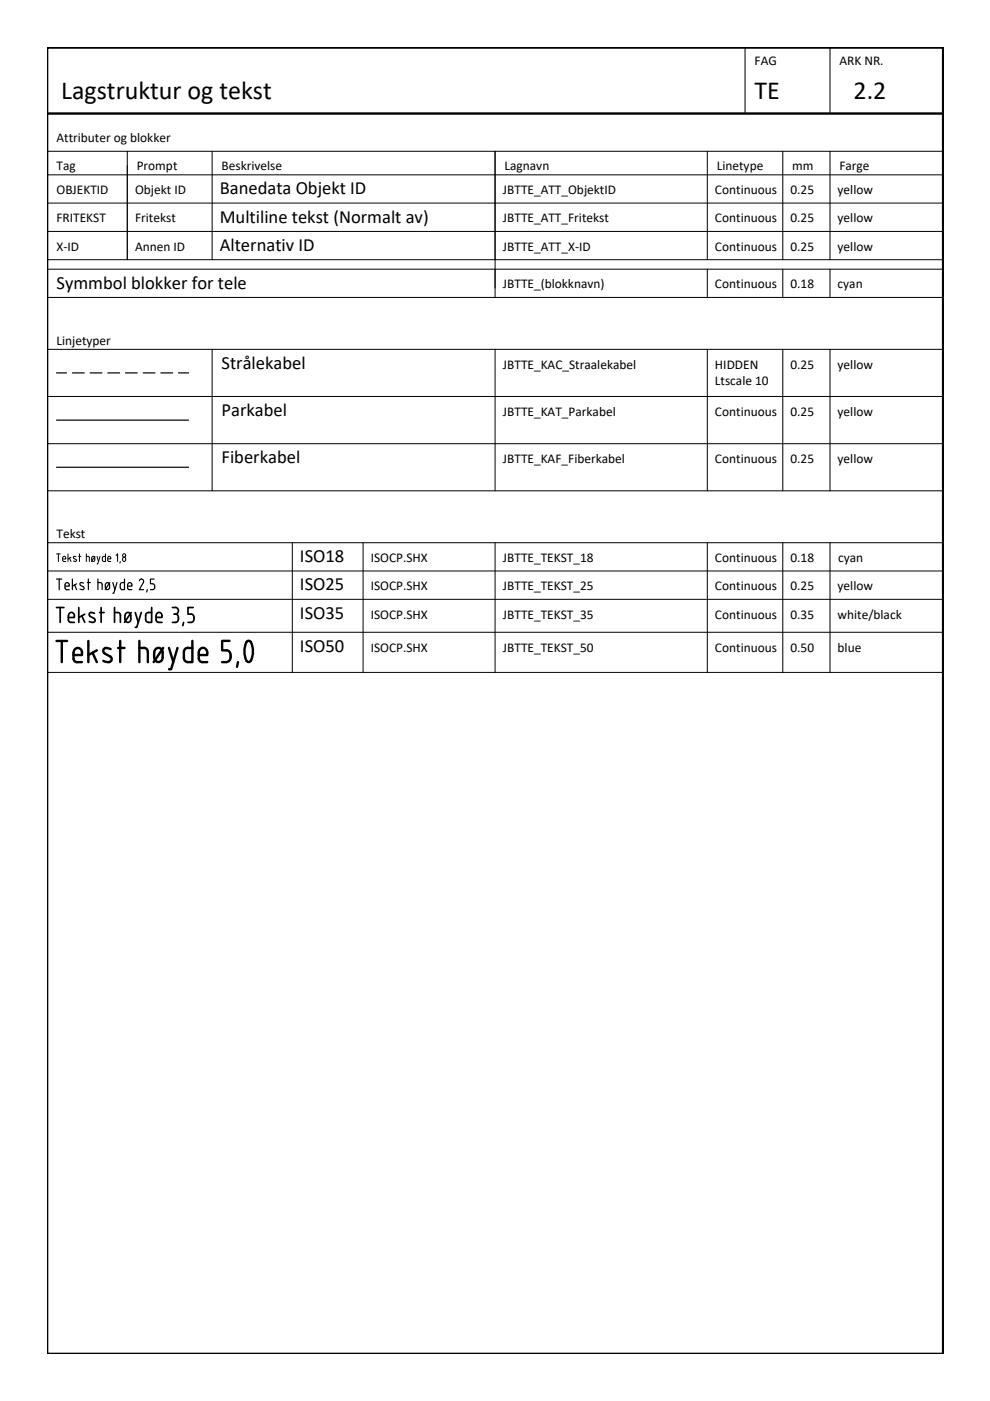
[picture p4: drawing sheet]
<svg xmlns="http://www.w3.org/2000/svg" width="210mm" height="297mm" viewBox="0 0 210 297" stroke-linecap="round" stroke-linejoin="round" font-family="sans-serif">
<g fill="none" stroke="#000" stroke-width=".21">
<path d="M158 10.1v14M176 10.1v14M10 37.1h189.9M10 32.1h189.9M27 32.1v23M45 32.1v23M105 32.1v31M150 32.1v23M166 32.1v23M176 32.1v23M10 43.1h189.9M10 49.1h189.9"/>
<path d="M10 57.1h189.9M10 55.1h189.9M150 57.1v6M166 57.1v6M176 57.1v6M10 63.1h189.9M10 74.1h189.9M45 74.1v30M105 74.1v30M150 74.1v30M166 74.1v30M176 74.1v30"/>
<path d="M10 84.1h189.9M10 94.1h189.9M10 115.1h189.9M10 104.1h189.9M12 117.4h.8M12.4 117.4v1.6M13.3 118.3v.5M13.3 118.8l.2 .2h.4M13.3 118.3a.33 .33 0 0 1 .3-.4 .33 .33 0 0 1 .3 .4v.2h-.6M14.4 117.4v1.6M14.7 118.3l.3 .7M15 118.2l-.6 .3"/>
<path d="M15.6 118.9l.4 .1M15.7 117.9l.4 .1M15.7 118l-.1 .3 .5 .3M16.1 118.6l.1 .3-.2 .1M16.7 118h.5M16.8 117.4v1.6M18.3 118h.5l.2 .3M18.3 117.4v1.6M18.9 118.3v.7M19.6 118a.33 .33 0 0 1 .4 0 .33 .33 0 0 1 .1 .3v.4a.34 .34 0 0 1-.3 .3 .34 .34 0 0 1-.4-.3zM20.1 118l-.7 1M20.6 118l.3 1"/>
<path d="M21.2 118l-.5 1.6h-.1M21.7 118.3v.4M22.4 117.4v1.6h-.5l-.2-.3M22.4 118h-.5l-.2 .3M22.8 118.5h.7v-.2a.33 .33 0 0 0-.2-.3 .33 .33 0 0 0-.3 0l-.2 .3 .1 .6 .6 .1M24.6 117.8l.3-.4v1.6M25.5 119l-.1 .4M26 118.5a.37 .37 0 0 0 .3 .5 .37 .37 0 0 0 .3-.5M26 118.5a.33 .33 0 0 1 .3-.4 .33 .33 0 0 1 .3 .4M62 115.1v27.5M77 115.1v27.5M105 115.1v27.5"/>
<path d="M150 115.1v27.5M166 115.1v27.5M176 115.1v27.5M10 121.1h189.9M10 127.1h189.9M10 134.1h189.9M10 142.6h189.9"/>
<circle cx="26.3" cy="117.8" r=".35"/>
</g>
<g fill="none" stroke="#000" stroke-width=".25">
<path d="M12 79.1h2.1M15.3 79.1h2.6M19.1 79.1h2.5M22.9 79.1h2.5M26.6 79.1h2.5M30.4 79.1h2.5M34.1 79.1h2.5M37.8 79.1h2.2M12 89.1h28M12 99.1h28M12 122.8h1.1M12.6 122.8v2.2"/>
<path d="M13.8 124.3h.9a.49 .49 0 0 0-.3-.7 .49 .49 0 0 0-.6 .4v.8l.3 .2M14.1 125h.6M15.3 122.8v2.2M15.8 124l.5 1M16.3 123.8l-1 .5M17.7 124.4l.1 .2-.1 .3h-.8M17.7 123.6l-.5-.1-.3 .2 .2 .4 .6 .3M18.5 123.5h.7M18.7 122.8v2.2M20.8 123.5h.5M20.8 122.8v2.2M21.3 123.5l.3 .2 .1 .2"/>
<path d="M21.7 124v1M22.6 123.6a.46 .46 0 0 1 .6 .4v.5a.46 .46 0 0 1-.4 .5 .46 .46 0 0 1-.5-.5v-.5zM23.3 123.5l-1 1.5M23.9 123.5l.5 1.5M24.8 123.5l-.7 2.3h-.2M25.5 124v.6M25.5 124.6l.1 .2 .3 .2M25.9 123.5h.5M25.9 123.5l-.3 .2-.1 .2M26.4 122.8v2.2h-.5M27.1 124v.7M27.1 124.6l.1 .4h.8"/>
<path d="M27.1 124a.46 .46 0 0 1 .4-.5 .46 .46 0 0 1 .5 .5v.3h-.9M29.5 123.1a.48 .48 0 0 1 .7-.3 .48 .48 0 0 1 .2 .7l-.9 1.5h.9M31.2 125l-.1 .5M32.7 122.8h-.8v1h.7l.2 .5M32.8 124.3a.54 .54 0 0 1-.4 .7h-.5"/>
</g>
<g fill="none" stroke="#000" stroke-width=".51">
<path d="M10 10.1h190v276.9h-190zM10 24.1h189.9M12 135.9h2.2M13.1 135.9v4.5M15.6 138.9h1.8a.99 .99 0 0 0-.3-1.2 .99 .99 0 0 0-1.2 0 2.61 2.61 0 0 0-.1 2.5l.5 .2h1.1M18.7 135.9v4.5M19.6 138.4l.9 2M20.5 137.9l-1.8 1M22.4 137.4l1.1 .2M22.5 137.4a.61 .61 0 0 0-.6 .4 .61 .61 0 0 0 .3 .7l1.2 .7a.62 .62 0 0 1 .3 .7 .62 .62 0 0 1-.6 .5M25 137.4h1.4M25.5 135.9v4.5"/>
<path d="M29.5 137.4h1M29.5 135.9v4.5M30.6 137.4a.84 .84 0 0 1 .7 .8v2.2M32.7 138.4v1a.91 .91 0 0 0 .9 1 .91 .91 0 0 0 .9-1v-1M32.7 138.4a.91 .91 0 0 1 .9-1 .91 .91 0 0 1 .9 1M34.6 137.4l-2 3M35.8 137.4l.9 3M37.6 137.4l-1.3 4.5h-.5M39.8 137.4h1M39.8 137.4a.84 .84 0 0 0-.8 .8v1.3a.84 .84 0 0 0 .8 .9M40.8 135.9v4.5h-1M42.1 138.4a.91 .91 0 0 1 .9-1 .91 .91 0 0 1 .9 1"/>
<path d="M42.1 138.4l.1 1.2a.71 .71 0 0 0 .6 .8h1.1M43.9 138.4v.5h-1.8M48.7 135.9h-1.6v2h.9a1.31 1.31 0 0 1 .9 1.2 1.31 1.31 0 0 1-.9 1.3h-.9M52.4 136l.5-.1a3.2 3.2 0 0 1 .7 3.1 1.4 1.4 0 0 1-.7 1.3h-.4a3.9 3.9 0 0 1-.2-4.2zM21.9 140.1l1.2 .3M50.5 140.4l-.3 1"/>
</g>
<g fill="none" stroke="#000" stroke-width=".36">
<path d="M12 128.8h1.5M12.8 128.8v3.2M14.5 130.9h1.3a.7 .7 0 0 0-.2-.8 .7 .7 0 0 0-.9 0l-.2 .5v.8M14.5 131.4l.1 .3 .4 .2M15 132h.8M16.7 128.8v3.2M17.3 130.6l.7 1.4M18 130.2l-1.3 .7M20 131.1l.2 .5a.78 .78 0 0 1-1.3 .2M20 130l-.4-.1a.44 .44 0 0 0-.6 .2 .44 .44 0 0 0 .1 .6l.9 .4M21.1 129.9h1M21.4 128.8v3.2"/>
<path d="M24.3 129.9h.7a.58 .58 0 0 1 .5 .6M24.3 128.8v3.2M25.5 130.5v1.5M27.7 130.6v.7M27.7 130.6a.63 .63 0 0 0-.6-.8 .63 .63 0 0 0-.6 .8v.7a.64 .64 0 0 0 .6 .7 .64 .64 0 0 0 .6-.7M27.8 129.9l-1.4 2.1M28.7 129.9l.6 2.1M30 129.9l-1 3.1h-.3M30.9 130.5v.8a.58 .58 0 0 0 .5 .6M32.2 128.8v3.2h-.8M32.2 129.9h-.8a.58 .58 0 0 0-.5 .6M33.1 130.6v.8"/>
<path d="M33.1 131.4l.1 .3 .4 .2M33.1 130.6a.63 .63 0 0 1 .6-.8 .63 .63 0 0 1 .7 .8v.3h-1.3M33.6 132h.8M36.6 128.8h.6a.71 .71 0 0 1 .6 .7 .71 .71 0 0 1-.6 .7M36.9 130.2h.3M37.2 130.2a.67 .67 0 0 1 .6 .7M37.8 130.9a.82 .82 0 0 1-.6 1.1h-.6M38.9 132l-.1 .7M41 128.8h-1.1v1.4h.6a.67 .67 0 0 1 .6 .7M41.1 130.9a.82 .82 0 0 1-.6 1.1h-.6"/>
</g>
<g font-size="5.5">
<text x="13" y="21.1">Lagstruktur og tekst</text>
<text x="160" y="21.1">TE</text>
<text x="181" y="21.1">2.2</text>
</g>
<g font-size="3.9">
<text x="46.6" y="41.2">Banedata Objekt ID</text>
<text x="46.6" y="47.3">Multiline tekst (Normalt av)</text>
<text x="46.6" y="53.2">Alternativ ID</text>
<text x="12" y="61.3">Symmbol blokker for tele</text>
<text x="47" y="78.3">Strålekabel</text>
<text x="47" y="88.3">Parkabel</text>
<text x="47" y="98.3">Fiberkabel</text>
<text x="63.6" y="119.1">ISO18</text>
<text x="63.6" y="125.1">ISO25</text>
<text x="63.6" y="131.1">ISO35</text>
<text x="63.6" y="138.1">ISO50</text>
</g>
<g font-size="2.8">
<text x="160" y="13.9">FAG</text>
<text x="178" y="13.9">ARK NR.</text>
<text x="12" y="30.1">Attributer og blokker</text>
<text x="12" y="41.2">OBJEKTID</text>
<text x="12" y="36.1">Tag</text>
<text x="28.6" y="41.2">Objekt ID</text>
<text x="29" y="36.1">Prompt</text>
<text x="47" y="36.1">Beskrivelse</text>
<text x="106.6" y="41.2">JBTTE_ATT_ObjektID</text>
<text x="107" y="36.1">Lagnavn</text>
<text x="151.6" y="41.2">Continuous</text>
<text x="152" y="36.1">Linetype</text>
<text x="167.6" y="41.2">0.25</text>
<text x="168" y="36.1">mm</text>
<text x="177.6" y="41.2">yellow</text>
<text x="178" y="36.1">Farge</text>
<text x="12" y="47.2">FRITEKST</text>
<text x="28.6" y="47.2">Fritekst</text>
<text x="106.6" y="47.2">JBTTE_ATT_Fritekst</text>
<text x="151.6" y="47.2">Continuous</text>
<text x="167.6" y="47.1">0.25</text>
<text x="177.6" y="47.1">yellow</text>
<text x="12" y="53.1">X-ID</text>
<text x="28.6" y="53.1">Annen ID</text>
<text x="106.6" y="53.1">JBTTE_ATT_X-ID</text>
<text x="151.6" y="53.2">Continuous</text>
<text x="167.6" y="53.1">0.25</text>
<text x="177.6" y="53.1">yellow</text>
<text x="106.6" y="61.1">JBTTE_(blokknavn)</text>
<text x="151.6" y="61.2">Continuous</text>
<text x="167.6" y="61.1">0.18</text>
<text x="177.6" y="61.1">cyan</text>
<text x="12" y="73.1">Linjetyper</text>
<text x="106.6" y="78.1">JBTTE_KAC_Straalekabel</text>
<text x="151.6" y="78.2">HIDDEN</text>
<text x="151.6" y="81.7">Ltscale 10</text>
<text x="167.6" y="78.2">0.25</text>
<text x="177.6" y="78.1">yellow</text>
<text x="106.6" y="88.1">JBTTE_KAT_Parkabel</text>
<text x="151.6" y="88.2">Continuous</text>
<text x="167.6" y="88.1">0.25</text>
<text x="177.6" y="88.1">yellow</text>
<text x="106.6" y="98.1">JBTTE_KAF_Fiberkabel</text>
<text x="151.6" y="98.2">Continuous</text>
<text x="167.6" y="98.1">0.25</text>
<text x="177.6" y="98.1">yellow</text>
<text x="12" y="114.1">Tekst</text>
<text x="78.6" y="119.1">ISOCP.SHX</text>
<text x="106.6" y="119.1">JBTTE_TEKST_18</text>
<text x="151.6" y="119.2">Continuous</text>
<text x="167.6" y="119.1">0.18</text>
<text x="177.7" y="119.1">cyan</text>
<text x="78.6" y="125.1">ISOCP.SHX</text>
<text x="106.6" y="125.1">JBTTE_TEKST_25</text>
<text x="151.6" y="125.2">Continuous</text>
<text x="167.6" y="125.1">0.25</text>
<text x="177.6" y="125.1">yellow</text>
<text x="78.6" y="131.1">ISOCP.SHX</text>
<text x="106.6" y="131.1">JBTTE_TEKST_35</text>
<text x="151.6" y="131.2">Continuous</text>
<text x="167.6" y="131.1">0.35</text>
<text x="177.6" y="131.1">white/black</text>
<text x="78.6" y="138.1">ISOCP.SHX</text>
<text x="106.6" y="138.1">JBTTE_TEKST_50</text>
<text x="151.6" y="138.2">Continuous</text>
<text x="167.6" y="138.1">0.50</text>
<text x="177.6" y="138.1">blue</text>
</g>
</svg>
